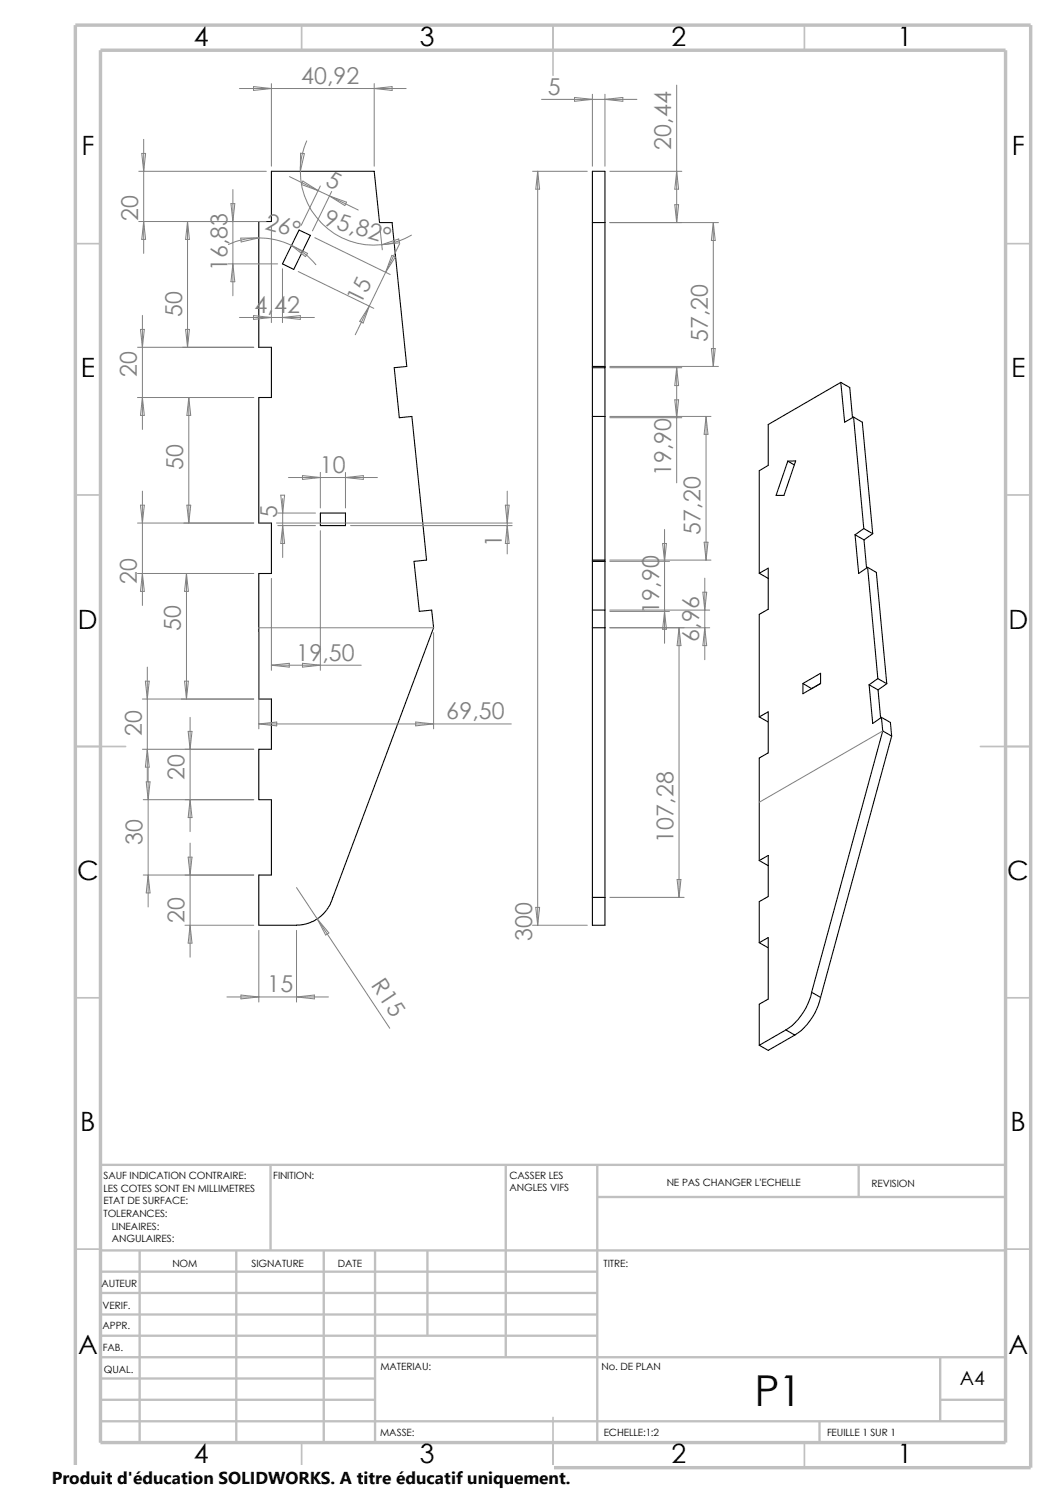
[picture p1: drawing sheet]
<svg xmlns="http://www.w3.org/2000/svg" width="210mm" height="297mm" viewBox="0 0 210 297" stroke-linecap="round" stroke-linejoin="round" font-family="sans-serif">
<g fill="none" stroke="#c0c0c0" stroke-width=".34">
<path d="M60 5v5M110 5v10M160 5v5M15 48.5h5M200 48.5h5M15 98.5h5M200 98.5h5M15 148.5h10M195 148.5h10M15 198.5h5M200 198.5h5M15 248.5h5"/>
<path d="M200 248.5h5M60 287v5M110 282v10M160 287v5"/>
</g>
<g fill="none" stroke="#c0c0c0" stroke-width=".47">
<path d="M53.8 231.7v17.1M100.6 231.7v38.3M118.8 231.7v55.3M118.8 238.1h81.2M170.8 231.7v6.4M200 231.7h-180v55.3M20 248.8h180M20 257.2h98.8M20 253h98.8M27.8 248.8v38.2M47 248.8v38.2M64.4 248.8v38.2"/>
<path d="M74.6 248.8v38.2M85 248.8v16.9M20 265.7h98.8M20 261.5h98.8M20 278.5h54.6M20 274.2h54.6M20 270h180M187 278.5h13M187 270v12.7M20 282.7h180M163 282.7v4.3"/>
</g>
<path d="M15 5h190v287h-190zM20 10h180v277h-180z" fill="none" stroke="#c0c0c0" stroke-width=".68" stroke-linecap="butt"/>
<g fill="none" stroke="#000" stroke-width=".21">
<path d="M59.5 45.8l2.2 1-3.3 6.8-2.2-1.1zM117.8 44.3h2.5M117.8 73.2h2.5M117.8 72.9h2.5M167.2 76.1l.8 7.9 1.8-1M167.2 76.1l-14.4 8.4v8.1l-1.8 1v20.4M167.2 76.1l1.8 1 .5 6M117.8 82.8h2.5M156.7 91.7h1.5l-2.3 6.9h-1.6zM156.7 91.7l1.3 .8M169.8 83l2 22.2M169.8 83l1.7 1 2.1 22.2"/>
<path d="M63.7 102.1h5v2.5h-5zM117.8 111.4h2.5M117.8 111.7h2.5M151 114l1.8-1v8.2l-1.8 1v20.4M151 114l1.8 1.1M170.1 106.4l.7 7.7 1.8-1.2M170.1 106.4l1.7 1M171.8 105.2l-1.7 1.2M171.8 105.2l1.8 1M171.8 107.4l.5 5.6M172.6 112.9l2 22.1M172.6 112.9l1.7 1 2.1 22.1"/>
<path d="M173.6 106.2l-1.8 1.2M117.8 124.9h2.5M117.8 121.4h2.5M159.7 136v2l3.5-2M159.7 136l3.5-2.1v2.1M159.7 136l1.7 1M161.4 137h.1M163.2 136l-1.8 1M172.8 136.2l.8 7.7 1.7-1.2M172.8 136.2l1.8 1M174.6 135l-1.8 1.2M174.6 135l1.8 1"/>
<path d="M174.6 137.2l.5 5.6M176.4 136l-1.8 1.2M151 142.6l1.8-1v8.2l-1.8 1v20.4M151 142.6l1.8 1M175.3 142.7l.3 2.7M175.3 142.7l1.8 1 .2 2.7M175.6 145.4l-14.2 52M175.6 145.4l1.7 1M177.3 146.4l-14.1 52M66.2 178.5l-.7 1.8-1.1 1.4-1.3 1.1-1.5 .8-1.3 .3-1.3 .2h-7.5v-10h2.5v-15h-2.5v-10h2.5v-10h-2.5v-25h2.5v-10h-2.5v-25h2.5v-10h-2.5v-25h2.5v-10h20.4l1.1 10.2h2.5l2.9 28.6-2.5 .3 1 9.9 2.5-.3 2.9 28.6-2.5 .3 1.1 9.9 2.5-.2 .3 3.5-20 53.6M117.8 178.5v5.6h2.5v-5.6M117.8 178.5v-144.4h2.5v144.4"/>
<path d="M117.8 178.5h2.5M151 171.2l1.8-1v8.2l-1.8 1v8.1M151 171.2l1.8 1M151 187.5l1.8-1v12.3l-1.8 1v8.1M151 187.5l1.8 1.1M161.4 197.4a12.1 12.1 0 0 1-5.1 7.5M161.4 197.4l1.8 1M163.2 198.4a12.1 12.1 0 0 1-5.1 7.5M156.3 204.9l-5.3 3M156.3 204.9l1.8 1M158.1 205.9l-5.3 3.1-1.8-1.1"/>
</g>
<g fill="none" stroke="#808080" stroke-width=".2">
<path d="M47.6 17.6h33.2M50.4 17.2l3.6 .4-3.6 .4zM54 16.6v16.5M74.4 17.6l3.6-.4v.8zM74.4 16.6v16.5M107.7 19.8h19M114.3 19.4l3.5 .4-3.5 .4zM117.8 18.8v14.3M120.3 18.8v14.3M120.3 19.8l3.6-.4v.8zM134.6 16.9v27.4M27.6 34.1h25.4"/>
<path d="M28.2 30.5h.8l-.4 3.6zM28.6 27.7v22.7M46.3 37.7v21.1M57.6 35.1l5.7 2.8M59.7 34.1a14.7 14.7 0 0 0 16.2 14.6M59.8 30.5l.7 .1-.8 3.5zM60.2 36l3.1 1.9-3.4-1.2zM61 28a14.1 14.1 0 0 0-1.3 6.1M63.3 37.9l2.2 1.1M63.7 37l-3.8 7.8M65.5 39l5.7 2.8M65.5 39l3.4 1.2-.3 .7z"/>
<path d="M66 38.1l-3.9 7.8M105.9 34.1h10.9M106.9 34.1l.4 3.5h-.7zM106.9 34.1v150M121.3 34.1h14.3M134.6 34.1l.4 3.5h-.8zM27.6 44.1h25.4M28.6 44.1l.4 3.5h-.8zM37.3 44.1v25M37.3 44.1l.4 3.5h-.8zM45.3 52.5h9.9M45.9 40.5h.8l-.4 3.6z"/>
<path d="M46.3 52.5l.4 3.5h-.8zM47.9 47.4l3.6-.1-3.5 .8zM51.5 47.3a15 15 0 0 0-6.1 1.3M51.5 47.3a14.9 14.9 0 0 1 6.5 1.5M54 45.1v19.1M56.2 53.5v10.7M58 48.8l3.2 1.6-.5 .7zM58 48.8a14.9 14.9 0 0 1 4.8 3.9M59.3 54l15 7.3M62.6 47.3l15 7.3M75.6 45.3l.4 4.4M75.9 48.7l3.4-1.2 .2 .8z"/>
<path d="M76.7 54.1l-3.3 6.8M77.9 50.8l.7 .3-1.9 3zM79.5 48.4l-2.8 5.7M81.8 46.8a14.9 14.9 0 0 1-5.9 1.9M121.3 44.3h21.6M134.2 40.7h.8l-.4 3.6zM141.9 44.3l.3 3.5h-.7zM141.9 44.3v28.6M27.3 69.1h23.2M27.3 79.1h23.2M27.9 65.5h.8l-.4 3.6zM28.3 79.1l.4 3.5h-.8z"/>
<path d="M28.3 62.7v22.7M36.9 65.5h.8l-.4 3.6zM37.5 79.1l.4 3.5h-.7zM37.5 79.1v25M47.6 63.2h14.9M50.4 62.8l3.6 .4-3.6 .3zM56.2 63.2l3.5-.4v.7zM73.4 60.9l-1.2 3.4-.7-.4zM73.4 60.9l-2.7 5.7M121.3 73.2h14.3M121.3 72.9h21.6M134.2 79.5h.8l-.4 3.6z"/>
<path d="M134.6 73.2v22.9M134.6 73.2l.4 3.5h-.8zM141.5 69.3h.7l-.3 3.6zM28.3 97.7v22.7M55.8 98.5h.8l-.4 3.6zM56.2 99.2v11.7M57.4 95h17.7M60.2 94.6l3.5 .4-3.5 .4zM63.7 94v7M68.7 94v7M68.7 95l3.6-.4v.8zM100.9 97.7v12.5"/>
<path d="M121.3 83.1h14.3M121.3 82.8h20.1M140.4 82.8l.4 3.6h-.8zM140.4 82.8v28.6M27.3 104.1h23.2M27.3 114.1h23.2M27.9 100.5h.8l-.4 3.6zM28.3 114.1l.4 3.5h-.8zM37.1 114.1v25M37.1 114.1l.4 3.5h-.8zM37.2 100.5h.7l-.4 3.6zM54 115.1v18.2"/>
<path d="M55 104.1h46.9M55.2 104.6h7.5M55.2 102.1h7.5M56.2 104.6l.4 3.5h-.8zM63.7 105.6v27.7M69.7 104.6h32.2M100.5 100.5h.8l-.4 3.6zM100.9 104.6l.4 3.5h-.8zM121.3 111.7h11.8M121.3 111.4h20.1M131.8 108.1h.7l-.3 3.6zM132.2 105.3v22.7"/>
<path d="M139.8 117.8h.7l-.3 3.6zM140 107.9h.8l-.4 3.5zM140.2 115v16.2M28.3 139.1h22.2M28.9 135.5h.8l-.4 3.6zM29.3 132.7v22.7M36.7 135.5h.8l-.4 3.6zM51.5 124.9h34.7M51.5 125.9v19.1M54 132.3h17.8M54 132.3l3.5-.3v.7zM60.2 132l3.5 .3-3.5 .4z"/>
<path d="M86.2 125.9v19.1M121.3 124.9h19.8M121.3 121.6h11.8M121.3 121.4h19.8M132.2 121.6l.3 3.6h-.7zM135 124.9l.4 3.5h-.7zM135 124.9v53.6M140.2 124.9l.3 3.5h-.7zM28.3 149.1h22.2M28.5 159.1h22M29.1 155.5h.7l-.3 3.6zM29.3 149.1l.4 3.5h-.8z"/>
<path d="M29.5 152.7v27.7M37.4 145.5h.8l-.4 3.6zM37.8 159.1l.4 3.5h-.8zM37.8 142.7v22.7M51.5 144l3.5-.4v.8zM51.5 144h50.2M82.7 143.6l3.5 .4-3.5 .4zM175.6 145.4l-24.6 14.2M28.5 174.1h22M29.5 174.1l.3 3.5h-.7zM37.4 170.5h.8l-.4 3.6zM37.8 167.7v22.7"/>
<path d="M59 176.6l18.5 28M121.3 178.5h14.8M134.7 175h.7l-.4 3.5zM36.8 184.1h13.7M37.8 184.1l.4 3.5h-.8zM45.1 198.3h20.2M47.9 198l3.6 .3-3.6 .4zM51.5 185.1v14.2M59 185.1v14.2M59 198.3l3.5-.3v.7zM63.1 182.8l2.3 2.8-.6 .4zM105.9 184.1h10.9"/>
<path d="M106.6 180.5h.7l-.4 3.6z"/>
</g>
<path d="M10.3 291.5h99.8v5.5h-99.8z" fill="#fff"/>
<text font-size="8.5" x="150" y="279.7">P1</text>
<g font-size="5.3">
<text x="38.5" y="9.1">4</text>
<text x="83.5" y="9.1">3</text>
<text x="133.5" y="9.1">2</text>
<text x="178.5" y="9.1">1</text>
<text x="16.2" y="30.8">F</text>
<text x="201.2" y="30.8">F</text>
<text x="16" y="75.1">E</text>
<text x="201.1" y="75.1">E</text>
<text x="15.5" y="125.1">D</text>
<text x="200.6" y="125.1">D</text>
<text x="15.3" y="175.1">C</text>
<text x="200.3" y="175.1">C</text>
<text x="16" y="225.1">B</text>
<text x="201" y="225.1">B</text>
<text x="15.5" y="269.3">A</text>
<text x="200.5" y="269.3">A</text>
<text x="38.5" y="291.1">4</text>
<text x="83.5" y="291.1">3</text>
<text x="133.5" y="291.1">2</text>
<text x="178.5" y="291.1">1</text>
</g>
<g font-size="4.6" fill="#808080">
<text x="59.9" y="16.7">40,92</text>
<text x="109" y="18.8">5</text>
<text x="133.5" y="29.9" transform="rotate(-90 133.5 29.9)">20,44</text>
<text x="64.5" y="36.8" transform="rotate(26 64.5 36.8)">5</text>
<text x="27.5" y="44" transform="rotate(-90 27.5 44)">20</text>
<text x="52.5" y="45.5" transform="rotate(16 52.5 45.5)">26°</text>
<text x="64.3" y="44.8" transform="rotate(16 64.3 44.8)">95,82°</text>
<text x="45.2" y="54" transform="rotate(-90 45.2 54)">16,83</text>
<text x="36.2" y="63.1" transform="rotate(-90 36.2 63.1)">50</text>
<text x="50.6" y="62.2">4,42</text>
<text x="71.8" y="60.8" transform="rotate(-64 71.8 60.8)">15</text>
<text x="140.8" y="68.1" transform="rotate(-90 140.8 68.1)">57,20</text>
<text x="27.2" y="75" transform="rotate(-90 27.2 75)">20</text>
<text x="36.4" y="93.5" transform="rotate(-90 36.4 93.5)">50</text>
<text x="63.6" y="94.1">10</text>
<text x="133.5" y="94.8" transform="rotate(-90 133.5 94.8)">19,90</text>
<text x="55.1" y="103.1" transform="rotate(-90 55.1 103.1)">5</text>
<text x="139.3" y="106.4" transform="rotate(-90 139.3 106.4)">57,20</text>
<text x="99.8" y="108.9" transform="rotate(-90 99.8 108.9)">1</text>
<text x="27.2" y="116.3" transform="rotate(-90 27.2 116.3)">20</text>
<text x="36" y="125.5" transform="rotate(-90 36 125.5)">50</text>
<text x="131.1" y="122.2" transform="rotate(-90 131.1 122.2)">19,90</text>
<text x="58.9" y="131.4">19,50</text>
<text x="139.1" y="127.7" transform="rotate(-90 139.1 127.7)">6,96</text>
<text x="88.7" y="143.1">69,50</text>
<text x="28.2" y="146.3" transform="rotate(-90 28.2 146.3)">20</text>
<text x="36.7" y="155.1" transform="rotate(-90 36.7 155.1)">20</text>
<text x="133.9" y="167.6" transform="rotate(-90 133.9 167.6)">107,28</text>
<text x="28.4" y="168.2" transform="rotate(-90 28.4 168.2)">30</text>
<text x="36.7" y="183.7" transform="rotate(-90 36.7 183.7)">20</text>
<text x="105.8" y="187.2" transform="rotate(-90 105.8 187.2)">300</text>
<text x="53.1" y="197.4">15</text>
<text x="73.7" y="196" transform="rotate(56 73.7 196)">R15</text>
</g>
<text font-size="3.9" x="190.9" y="275.5">A4</text>
<text font-size="3.4" x="10.3" y="295.2">Produit d'éducation SOLIDWORKS. A titre éducatif uniquement.</text>
<g font-size="2">
<text x="20.6" y="234.6">SAUF INDICATION CONTRAIRE:</text>
<text x="20.6" y="237.1">LES COTES SONT EN MILLIMETRES</text>
<text x="20.6" y="239.6">ETAT DE SURFACE:</text>
<text x="54.4" y="234.6">FINITION:</text>
<text x="101.3" y="237">ANGLES VIFS</text>
<text x="101.3" y="234.5">CASSER LES</text>
<text x="132.6" y="236">NE PAS CHANGER L'ECHELLE</text>
<text x="173.3" y="236.2">REVISION</text>
<text x="20.6" y="242.1">TOLERANCES:</text>
<text x="22.2" y="244.6">LINEAIRES:</text>
<text x="22.2" y="247.1">ANGULAIRES:</text>
<text x="50" y="252">SIGNATURE</text>
<text x="67.2" y="252">DATE</text>
<text x="120" y="252">TITRE:</text>
<text x="20.2" y="256.1">AUTEUR</text>
<text x="34.3" y="252.1">NOM</text>
<text x="20.4" y="260.4">VERIF.</text>
<text x="20.4" y="264.5">APPR.</text>
<text x="20.4" y="268.8">FAB.</text>
<text x="20.7" y="273.2">QUAL.</text>
<text x="75.6" y="272.5">MATERIAU:</text>
<text x="119.6" y="272.5">No. DE PLAN</text>
<text x="75.6" y="285.6">MASSE:</text>
<text x="120.1" y="285.6">ECHELLE:1:2</text>
<text x="164.5" y="285.6">FEUILLE 1 SUR 1</text>
</g>
</svg>
